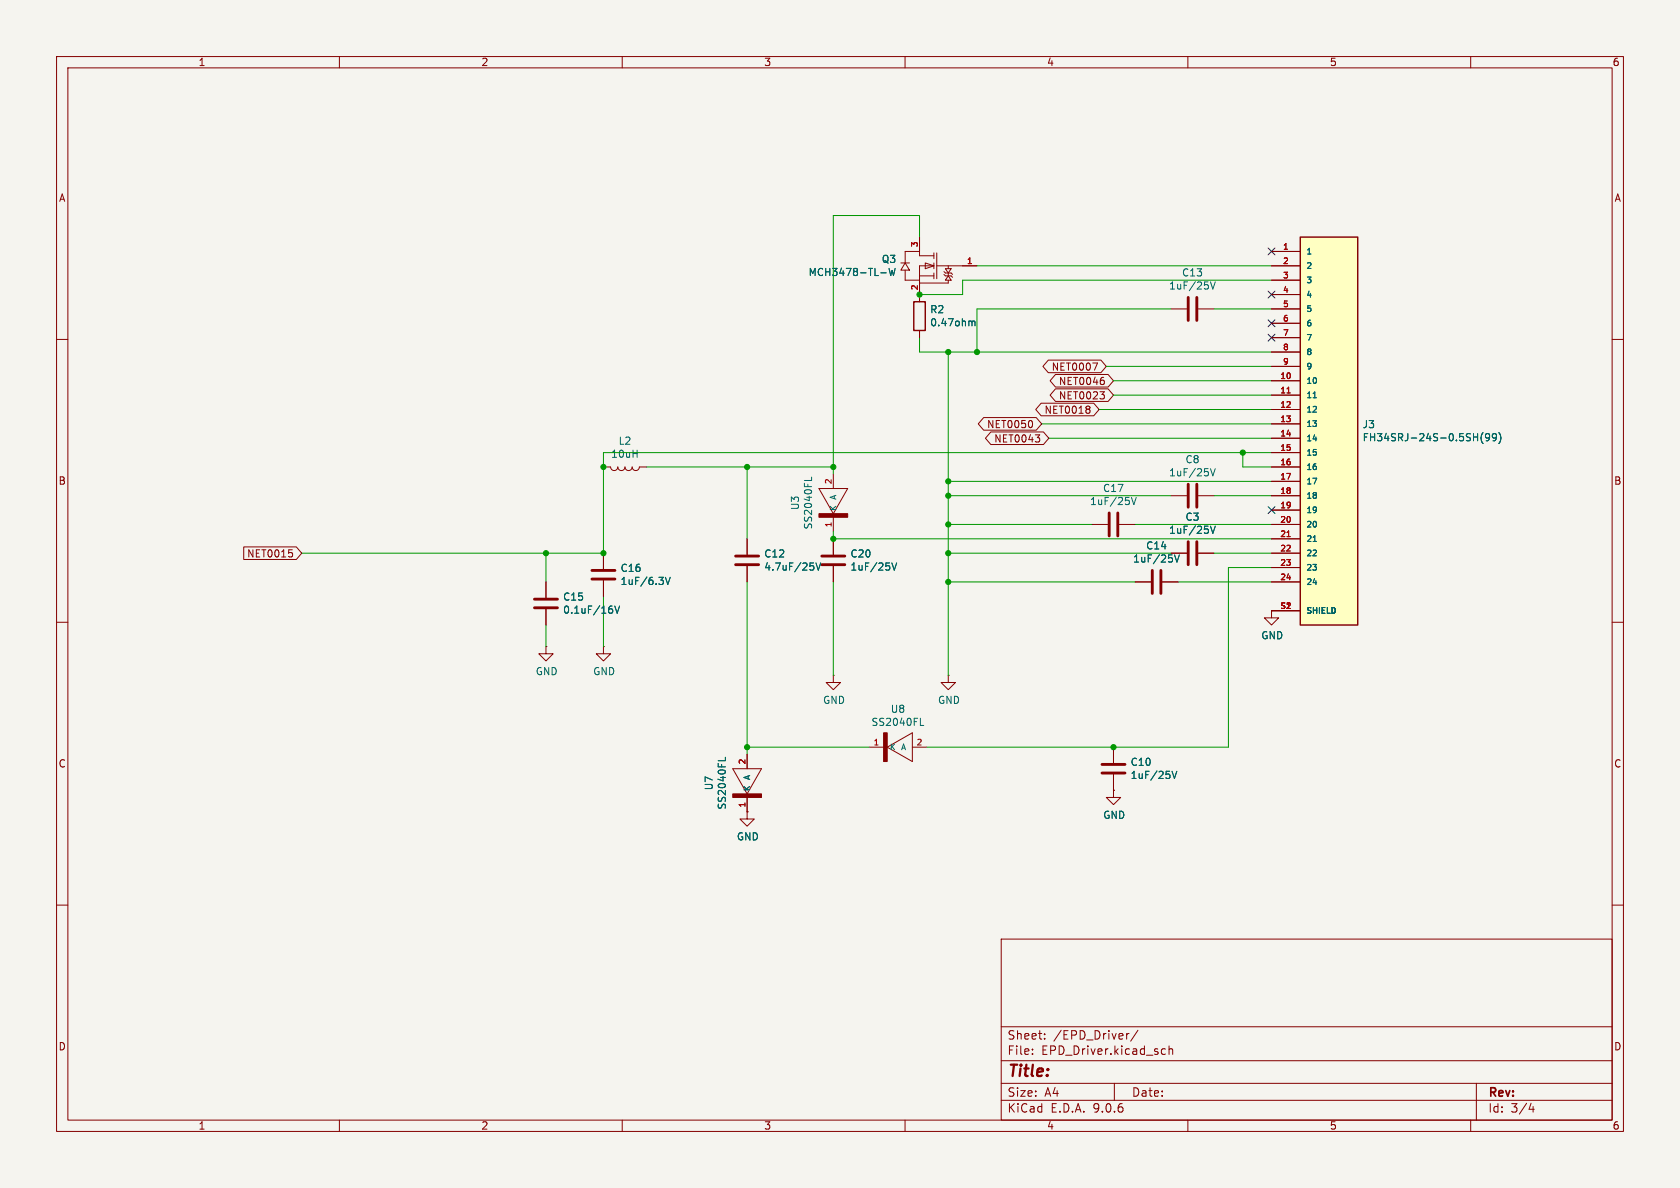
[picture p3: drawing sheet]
(kicad_sch
 (version 20250114)
 (generator "eeschema")
 (generator_version "9.0")
 (paper "A4")
 (lib_symbols
  (symbol "Device:C"
   (pin_numbers (hide yes))
   (pin_names
    (offset 0.254)) (exclude_from_sim no) (in_bom yes) (on_board yes)
   (property "Reference" "C" (at 0.635 2.54 0) (effects (font (size 1.27 1.27)) (justify left)))
   (property "Value" "C" (at 0.635 -2.54 0) (effects (font (size 1.27 1.27)) (justify left)))
   (property "Footprint" "" (at 0.9652 -3.81 0) (effects (font (size 1.27 1.27)) (hide yes)))
   (property "Datasheet" "~" (at 0 0 0) (effects (font (size 1.27 1.27)) (hide yes)))
   (property "Description" "Unpolarized capacitor" (at 0 0 0) (effects (font (size 1.27 1.27)) (hide yes)))
   (symbol "C_0_1"
    (polyline (pts (xy -2.032 0.762) (xy 2.032 0.762)) (stroke (width 0.508) (type default)) (fill (type none)))
    (polyline (pts (xy -2.032 -0.762) (xy 2.032 -0.762)) (stroke (width 0.508) (type default)) (fill (type none))))
   (symbol "C_1_1"
    (pin passive line (at 0 3.81 270) (length 2.794) (name "~" (effects (font (size 1.27 1.27)))) (number "1" (effects (font (size 1.27 1.27)))))
    (pin passive line (at 0 -3.81 90) (length 2.794) (name "~" (effects (font (size 1.27 1.27)))) (number "2" (effects (font (size 1.27 1.27))))))
   (embedded_fonts no))
  (symbol "Device:L"
   (pin_numbers (hide yes))
   (pin_names
    (offset 1.016) (hide yes)) (exclude_from_sim no) (in_bom yes) (on_board yes)
   (property "Reference" "L" (at -1.27 0 90) (effects (font (size 1.27 1.27))))
   (property "Value" "L" (at 1.905 0 90) (effects (font (size 1.27 1.27))))
   (property "Footprint" "" (at 0 0 0) (effects (font (size 1.27 1.27)) (hide yes)))
   (property "Datasheet" "~" (at 0 0 0) (effects (font (size 1.27 1.27)) (hide yes)))
   (property "Description" "Inductor" (at 0 0 0) (effects (font (size 1.27 1.27)) (hide yes)))
   (symbol "L_0_1"
    (arc (start 0 2.54) (mid 0.6323 1.905) (end 0 1.27) (stroke (width 0) (type default)) (fill (type none)))
    (arc (start 0 1.27) (mid 0.6323 0.635) (end 0 0) (stroke (width 0) (type default)) (fill (type none)))
    (arc (start 0 0) (mid 0.6323 -0.635) (end 0 -1.27) (stroke (width 0) (type default)) (fill (type none)))
    (arc (start 0 -1.27) (mid 0.6323 -1.905) (end 0 -2.54) (stroke (width 0) (type default)) (fill (type none))))
   (symbol "L_1_1"
    (pin passive line (at 0 3.81 270) (length 1.27) (name "1" (effects (font (size 1.27 1.27)))) (number "1" (effects (font (size 1.27 1.27)))))
    (pin passive line (at 0 -3.81 90) (length 1.27) (name "2" (effects (font (size 1.27 1.27)))) (number "2" (effects (font (size 1.27 1.27))))))
   (embedded_fonts no))
  (symbol "Device:R"
   (pin_numbers (hide yes))
   (pin_names
    (offset 0)) (exclude_from_sim no) (in_bom yes) (on_board yes)
   (property "Reference" "R" (at 2.032 0 90) (effects (font (size 1.27 1.27))))
   (property "Value" "R" (at 0 0 90) (effects (font (size 1.27 1.27))))
   (property "Footprint" "" (at -1.778 0 90) (effects (font (size 1.27 1.27)) (hide yes)))
   (property "Datasheet" "~" (at 0 0 0) (effects (font (size 1.27 1.27)) (hide yes)))
   (property "Description" "Resistor" (at 0 0 0) (effects (font (size 1.27 1.27)) (hide yes)))
   (symbol "R_0_1"
    (rectangle (start -1.016 -2.54) (end 1.016 2.54) (stroke (width 0.254) (type default)) (fill (type none))))
   (symbol "R_1_1"
    (pin passive line (at 0 3.81 270) (length 1.27) (name "~" (effects (font (size 1.27 1.27)))) (number "1" (effects (font (size 1.27 1.27)))))
    (pin passive line (at 0 -3.81 90) (length 1.27) (name "~" (effects (font (size 1.27 1.27)))) (number "2" (effects (font (size 1.27 1.27))))))
   (embedded_fonts no))
  (symbol "FH34SRJ-24S:FH34SRJ-24S-0.5SH(99)"
   (pin_names
    (offset 1.016)) (exclude_from_sim no) (in_bom yes) (on_board yes)
   (property "Reference" "J" (at -5.08 33.528 0) (effects (font (size 1.27 1.27)) (justify left bottom)))
   (property "Value" "FH34SRJ-24S_FH34SRJ-24S-0.5SH(99)" (at -5.08 -38.1 0) (effects (font (size 1.27 1.27)) (justify left bottom)))
   (property "Footprint" "FH34SRJ-24S:HRS_FH34SRJ-24S-0.5SH(99)" (at 0 0 0) (effects (font (size 1.27 1.27)) (justify left bottom)))
   (property "Datasheet" "" (at 0 0 0) (effects (font (size 1.27 1.27)) (justify left bottom) (hide yes)))
   (property "Description" "" (at 0 0 0) (effects (font (size 1.27 1.27)) (hide yes)))
   (property "MAXIMUM_PACKAGE_HEIGHT" "1.75mm" (at 0 0 0) (effects (font (size 1.27 1.27)) (justify left bottom) (hide yes)))
   (property "MANUFACTURER" "HIROSE ELECTRIC" (at 0 0 0) (effects (font (size 1.27 1.27)) (justify left bottom) (hide yes)))
   (property "PARTREV" "NA" (at 0 0 0) (effects (font (size 1.27 1.27)) (justify left bottom) (hide yes)))
   (property "STANDARD" "Manufacturer Recommendations" (at 0 0 0) (effects (font (size 1.27 1.27)) (justify left bottom) (hide yes)))
   (symbol "FH34SRJ-24S-0.5SH(99)_0_0"
    (rectangle (start -5.08 -35.56) (end 5.08 33.02) (stroke (width 0.254) (type solid)) (fill (type background)))
    (pin passive line (at -10.16 30.48 0) (length 5.08) (name "1" (effects (font (size 1.016 1.016)))) (number "1" (effects (font (size 1.016 1.016)))))
    (pin passive line (at -10.16 27.94 0) (length 5.08) (name "2" (effects (font (size 1.016 1.016)))) (number "2" (effects (font (size 1.016 1.016)))))
    (pin passive line (at -10.16 25.4 0) (length 5.08) (name "3" (effects (font (size 1.016 1.016)))) (number "3" (effects (font (size 1.016 1.016)))))
    (pin passive line (at -10.16 22.86 0) (length 5.08) (name "4" (effects (font (size 1.016 1.016)))) (number "4" (effects (font (size 1.016 1.016)))))
    (pin passive line (at -10.16 20.32 0) (length 5.08) (name "5" (effects (font (size 1.016 1.016)))) (number "5" (effects (font (size 1.016 1.016)))))
    (pin passive line (at -10.16 17.78 0) (length 5.08) (name "6" (effects (font (size 1.016 1.016)))) (number "6" (effects (font (size 1.016 1.016)))))
    (pin passive line (at -10.16 15.24 0) (length 5.08) (name "7" (effects (font (size 1.016 1.016)))) (number "7" (effects (font (size 1.016 1.016)))))
    (pin passive line (at -10.16 12.7 0) (length 5.08) (name "8" (effects (font (size 1.016 1.016)))) (number "8" (effects (font (size 1.016 1.016)))))
    (pin passive line (at -10.16 10.16 0) (length 5.08) (name "9" (effects (font (size 1.016 1.016)))) (number "9" (effects (font (size 1.016 1.016)))))
    (pin passive line (at -10.16 7.62 0) (length 5.08) (name "10" (effects (font (size 1.016 1.016)))) (number "10" (effects (font (size 1.016 1.016)))))
    (pin passive line (at -10.16 5.08 0) (length 5.08) (name "11" (effects (font (size 1.016 1.016)))) (number "11" (effects (font (size 1.016 1.016)))))
    (pin passive line (at -10.16 2.54 0) (length 5.08) (name "12" (effects (font (size 1.016 1.016)))) (number "12" (effects (font (size 1.016 1.016)))))
    (pin passive line (at -10.16 0 0) (length 5.08) (name "13" (effects (font (size 1.016 1.016)))) (number "13" (effects (font (size 1.016 1.016)))))
    (pin passive line (at -10.16 -2.54 0) (length 5.08) (name "14" (effects (font (size 1.016 1.016)))) (number "14" (effects (font (size 1.016 1.016)))))
    (pin passive line (at -10.16 -5.08 0) (length 5.08) (name "15" (effects (font (size 1.016 1.016)))) (number "15" (effects (font (size 1.016 1.016)))))
    (pin passive line (at -10.16 -7.62 0) (length 5.08) (name "16" (effects (font (size 1.016 1.016)))) (number "16" (effects (font (size 1.016 1.016)))))
    (pin passive line (at -10.16 -10.16 0) (length 5.08) (name "17" (effects (font (size 1.016 1.016)))) (number "17" (effects (font (size 1.016 1.016)))))
    (pin passive line (at -10.16 -12.7 0) (length 5.08) (name "18" (effects (font (size 1.016 1.016)))) (number "18" (effects (font (size 1.016 1.016)))))
    (pin passive line (at -10.16 -15.24 0) (length 5.08) (name "19" (effects (font (size 1.016 1.016)))) (number "19" (effects (font (size 1.016 1.016)))))
    (pin passive line (at -10.16 -17.78 0) (length 5.08) (name "20" (effects (font (size 1.016 1.016)))) (number "20" (effects (font (size 1.016 1.016)))))
    (pin passive line (at -10.16 -20.32 0) (length 5.08) (name "21" (effects (font (size 1.016 1.016)))) (number "21" (effects (font (size 1.016 1.016)))))
    (pin passive line (at -10.16 -22.86 0) (length 5.08) (name "22" (effects (font (size 1.016 1.016)))) (number "22" (effects (font (size 1.016 1.016)))))
    (pin passive line (at -10.16 -25.4 0) (length 5.08) (name "23" (effects (font (size 1.016 1.016)))) (number "23" (effects (font (size 1.016 1.016)))))
    (pin passive line (at -10.16 -27.94 0) (length 5.08) (name "24" (effects (font (size 1.016 1.016)))) (number "24" (effects (font (size 1.016 1.016)))))
    (pin passive line (at -10.16 -33.02 0) (length 5.08) (name "SHIELD" (effects (font (size 1.016 1.016)))) (number "S1" (effects (font (size 1.016 1.016)))))
    (pin passive line (at -10.16 -33.02 0) (length 5.08) (name "SHIELD" (effects (font (size 1.016 1.016)))) (number "S2" (effects (font (size 1.016 1.016))))))
   (embedded_fonts no))
  (symbol "MCH3478-TL-W:MCH3478-TL-H"
   (pin_names
    (offset 1.016)) (exclude_from_sim no) (in_bom yes) (on_board yes)
   (property "Reference" "Q" (at 0 7.62 0) (effects (font (size 1.27 1.27)) (justify left)))
   (property "Value" "MCH3478-TL-W_MCH3478-TL-H" (at 0 10.16 0) (effects (font (size 1.27 1.27)) (justify left)))
   (property "Footprint" "On_Semiconductor-MCH3478-TL-H-*" (at 0 12.7 0) (effects (font (size 1.27 1.27)) (justify left) (hide yes)))
   (property "Datasheet" "http://www.onsemi.cn/pub_link/Collateral/ENAA1353-D.PDF" (at 0 15.24 0) (effects (font (size 1.27 1.27)) (justify left) (hide yes)))
   (property "Description" "" (at 0 0 0) (effects (font (size 1.27 1.27)) (hide yes)))
   (property "Channel Polarity" "N Channel" (at 0 17.78 0) (effects (font (size 1.27 1.27)) (justify left) (hide yes)))
   (property "Ciss Typ pF" "130" (at 0 20.32 0) (effects (font (size 1.27 1.27)) (justify left) (hide yes)))
   (property "Component Link 1 Description" "Manufacturer URL" (at 0 22.86 0) (effects (font (size 1.27 1.27)) (justify left) (hide yes)))
   (property "Component Link 1 URL" "http://www.onsemi.com/" (at 0 25.4 0) (effects (font (size 1.27 1.27)) (justify left) (hide yes)))
   (property "Component Link 3 Description" "Package Specification" (at 0 27.94 0) (effects (font (size 1.27 1.27)) (justify left) (hide yes)))
   (property "Component Link 3 URL" "http://www.onsemi.com/pub_link/Collateral/EN7354-D.PDF" (at 0 30.48 0) (effects (font (size 1.27 1.27)) (justify left) (hide yes)))
   (property "Configuration" "Single" (at 0 33.02 0) (effects (font (size 1.27 1.27)) (justify left) (hide yes)))
   (property "Coss Typ pF" "21" (at 0 35.56 0) (effects (font (size 1.27 1.27)) (justify left) (hide yes)))
   (property "Crss Typ pF" "14" (at 0 38.1 0) (effects (font (size 1.27 1.27)) (justify left) (hide yes)))
   (property "Mounting Technology" "Surface Mount" (at 0 40.64 0) (effects (font (size 1.27 1.27)) (justify left) (hide yes)))
   (property "Package Description" "3-Pin Small Outline Transistor, Body 2 x 1.6 mm, Pitch 0.65 mm" (at 0 43.18 0) (effects (font (size 1.27 1.27)) (justify left) (hide yes)))
   (property "Package Type" "SC-70FL / MCPH-3" (at 0 45.72 0) (effects (font (size 1.27 1.27)) (justify left) (hide yes)))
   (property "Packing" "Tape and Reel" (at 0 48.26 0) (effects (font (size 1.27 1.27)) (justify left) (hide yes)))
   (property "VBRDSS Min V" "30" (at 0 50.8 0) (effects (font (size 1.27 1.27)) (justify left) (hide yes)))
   (property "VGS Max V" "12" (at 0 53.34 0) (effects (font (size 1.27 1.27)) (justify left) (hide yes)))
   (property "VGSth Max V" "1.3" (at 0 55.88 0) (effects (font (size 1.27 1.27)) (justify left) (hide yes)))
   (property "category" "Trans" (at 0 58.42 0) (effects (font (size 1.27 1.27)) (justify left) (hide yes)))
   (property "ciiva ids" "837008" (at 0 60.96 0) (effects (font (size 1.27 1.27)) (justify left) (hide yes)))
   (property "library id" "1afd2ccbcc2ba532" (at 0 63.5 0) (effects (font (size 1.27 1.27)) (justify left) (hide yes)))
   (property "manufacturer" "On Semiconductor" (at 0 66.04 0) (effects (font (size 1.27 1.27)) (justify left) (hide yes)))
   (property "package" "MCPH-3" (at 0 68.58 0) (effects (font (size 1.27 1.27)) (justify left) (hide yes)))
   (property "release date" "1407149804" (at 0 71.12 0) (effects (font (size 1.27 1.27)) (justify left) (hide yes)))
   (property "rohs" "No" (at 0 73.66 0) (effects (font (size 1.27 1.27)) (justify left) (hide yes)))
   (property "vault revision" "4F433114-B412-42D1-93FA-4D10C81BF666" (at 0 76.2 0) (effects (font (size 1.27 1.27)) (justify left) (hide yes)))
   (property "imported" "yes" (at 0 78.74 0) (effects (font (size 1.27 1.27)) (justify left) (hide yes)))
   (property "ki_locked" "" (at 0 0 0) (effects (font (size 1.27 1.27))))
   (symbol "MCH3478-TL-H_1_1"
    (polyline (pts (xy 2.54 0) (xy 7.112 0)) (stroke (width 0) (type solid)) (fill (type none)))
    (polyline (pts (xy 4.572 -0.508) (xy 5.08 -1.27) (xy 5.588 -0.508) (xy 4.572 -0.508)) (stroke (width 0) (type solid)) (fill (type none)))
    (polyline (pts (xy 4.572 -1.27) (xy 4.318 -1.524)) (stroke (width 0) (type solid)) (fill (type none)))
    (polyline (pts (xy 4.572 -1.27) (xy 5.588 -1.27)) (stroke (width 0) (type solid)) (fill (type none)))
    (polyline (pts (xy 4.572 -1.778) (xy 4.318 -2.032)) (stroke (width 0) (type solid)) (fill (type none)))
    (polyline (pts (xy 4.572 -1.778) (xy 5.588 -1.778)) (stroke (width 0) (type solid)) (fill (type none)))
    (polyline (pts (xy 4.572 -2.54) (xy 5.588 -2.54) (xy 5.08 -1.778) (xy 4.572 -2.54)) (stroke (width 0) (type solid)) (fill (type none)))
    (polyline (pts (xy 5.08 -0.508) (xy 5.08 0)) (stroke (width 0) (type solid)) (fill (type none)))
    (polyline (pts (xy 5.08 -1.778) (xy 5.08 -1.27)) (stroke (width 0) (type solid)) (fill (type none)))
    (polyline (pts (xy 5.08 -3.048) (xy 5.08 -2.54)) (stroke (width 0) (type solid)) (fill (type none)))
    (polyline (pts (xy 5.08 -3.048) (xy 10.16 -3.048)) (stroke (width 0) (type solid)) (fill (type none)))
    (polyline (pts (xy 5.588 -1.27) (xy 5.842 -1.016)) (stroke (width 0) (type solid)) (fill (type none)))
    (polyline (pts (xy 5.588 -1.778) (xy 5.842 -1.524)) (stroke (width 0) (type solid)) (fill (type none)))
    (polyline (pts (xy 7.112 2.286) (xy 7.112 -2.286)) (stroke (width 0) (type solid)) (fill (type none)))
    (polyline (pts (xy 7.62 2.286) (xy 7.62 1.27)) (stroke (width 0) (type solid)) (fill (type none)))
    (polyline (pts (xy 7.62 -0.508) (xy 7.62 0.508)) (stroke (width 0) (type solid)) (fill (type none)))
    (polyline (pts (xy 7.62 -2.286) (xy 7.62 -1.27)) (stroke (width 0) (type solid)) (fill (type none)))
    (polyline (pts (xy 9.144 -0.508) (xy 9.144 0.508) (xy 7.62 0) (xy 9.144 -0.508)) (stroke (width 0) (type solid)) (fill (type none)))
    (polyline (pts (xy 10.16 2.54) (xy 12.7 2.54)) (stroke (width 0) (type solid)) (fill (type none)))
    (polyline (pts (xy 10.16 1.778) (xy 7.62 1.778)) (stroke (width 0) (type solid)) (fill (type none)))
    (polyline (pts (xy 10.16 1.778) (xy 10.16 2.54)) (stroke (width 0) (type solid)) (fill (type none)))
    (polyline (pts (xy 10.16 0) (xy 7.62 0)) (stroke (width 0) (type solid)) (fill (type none)))
    (polyline (pts (xy 10.16 0) (xy 10.16 -2.54)) (stroke (width 0) (type solid)) (fill (type none)))
    (polyline (pts (xy 10.16 -1.778) (xy 7.62 -1.778)) (stroke (width 0) (type solid)) (fill (type none)))
    (polyline (pts (xy 10.16 -2.54) (xy 12.7 -2.54)) (stroke (width 0) (type solid)) (fill (type none)))
    (polyline (pts (xy 11.938 0.508) (xy 13.462 0.508)) (stroke (width 0) (type solid)) (fill (type none)))
    (polyline (pts (xy 11.938 -0.762) (xy 13.462 -0.762) (xy 12.7 0.508) (xy 11.938 -0.762)) (stroke (width 0) (type solid)) (fill (type none)))
    (polyline (pts (xy 12.7 2.54) (xy 12.7 0.508)) (stroke (width 0) (type solid)) (fill (type none)))
    (polyline (pts (xy 12.7 -2.54) (xy 12.7 -0.762)) (stroke (width 0) (type solid)) (fill (type none)))
    (pin passive line (at 0 0 0) (length 2.54) (name "G" (effects (font (size 0 0)))) (number "1" (effects (font (size 1.016 1.016)))))
    (pin passive line (at 10.16 5.08 270) (length 2.54) (name "D" (effects (font (size 0 0)))) (number "3" (effects (font (size 1.016 1.016)))))
    (pin passive line (at 10.16 -5.08 90) (length 2.54) (name "S" (effects (font (size 0 0)))) (number "2" (effects (font (size 1.016 1.016))))))
   (embedded_fonts no))
  (symbol "SS2040FL:SS2040FL"
   (pin_names
    (offset 1.016)) (exclude_from_sim no) (in_bom yes) (on_board yes)
   (property "Reference" "U" (at 5.08 5.08 0) (effects (font (size 1.27 1.27)) (justify left bottom)))
   (property "Value" "SS2040FL_SS2040FL" (at -2.54 -5.08 0) (effects (font (size 1.27 1.27)) (justify left bottom)))
   (property "Footprint" "SOD-123FL" (at 0 0 0) (effects (font (size 1.27 1.27)) (justify left bottom) (hide yes)))
   (property "Datasheet" "" (at 0 0 0) (effects (font (size 1.27 1.27)) (justify left bottom) (hide yes)))
   (property "Description" "" (at 0 0 0) (effects (font (size 1.27 1.27)) (hide yes)))
   (property "ki_locked" "" (at 0 0 0) (effects (font (size 1.27 1.27))))
   (symbol "SS2040FL_0_0"
    (rectangle (start -2.54 -2.54) (end -1.905 2.54) (stroke (width 0) (type solid)) (fill (type outline)))
    (polyline (pts (xy -1.905 0) (xy 2.54 2.54)) (stroke (width 0.1524) (type solid)) (fill (type none)))
    (polyline (pts (xy 2.54 2.54) (xy 2.54 -2.54)) (stroke (width 0.1524) (type solid)) (fill (type none)))
    (polyline (pts (xy 2.54 -2.54) (xy -1.905 0)) (stroke (width 0.1524) (type solid)) (fill (type none)))
    (pin passive line (at -5.08 0 0) (length 2.54) (name "K" (effects (font (size 1.016 1.016)))) (number "1" (effects (font (size 1.016 1.016)))))
    (pin passive line (at 5.08 0 180) (length 2.54) (name "A" (effects (font (size 1.016 1.016)))) (number "2" (effects (font (size 1.016 1.016))))))
   (embedded_fonts no))
  (symbol "power:GND"
   (power)
   (pin_numbers (hide yes))
   (pin_names
    (offset 0) (hide yes)) (exclude_from_sim no) (in_bom yes) (on_board yes)
   (property "Reference" "#PWR" (at 0 -6.35 0) (effects (font (size 1.27 1.27)) (hide yes)))
   (property "Value" "GND" (at 0 -3.81 0) (effects (font (size 1.27 1.27))))
   (property "Footprint" "" (at 0 0 0) (effects (font (size 1.27 1.27)) (hide yes)))
   (property "Datasheet" "" (at 0 0 0) (effects (font (size 1.27 1.27)) (hide yes)))
   (property "Description" "Power symbol creates a global label with name \"GND\" , ground" (at 0 0 0) (effects (font (size 1.27 1.27)) (hide yes)))
   (symbol "GND_0_1"
    (polyline (pts (xy 0 0) (xy 0 -1.27) (xy 1.27 -1.27) (xy 0 -2.54) (xy -1.27 -1.27) (xy 0 -1.27)) (stroke (width 0) (type default)) (fill (type none))))
   (symbol "GND_1_1"
    (pin power_in line (at 0 0 270) (length 0) (name "~" (effects (font (size 1.27 1.27)))) (number "1" (effects (font (size 1.27 1.27))))))
   (embedded_fonts no)))
 (junction
  (at 167.64 92.71)
  (diameter 0)
  (color 0 0 0 0))
 (junction
  (at 132.08 132.08)
  (diameter 0)
  (color 0 0 0 0))
 (junction
  (at 147.32 82.55)
  (diameter 0)
  (color 0 0 0 0))
 (junction
  (at 132.08 82.55)
  (diameter 0)
  (color 0 0 0 0))
 (junction
  (at 196.85 132.08)
  (diameter 0)
  (color 0 0 0 0))
 (junction
  (at 167.64 102.87)
  (diameter 0)
  (color 0 0 0 0))
 (junction
  (at 167.64 85.09)
  (diameter 0)
  (color 0 0 0 0))
 (junction
  (at 162.56 52.07)
  (diameter 0)
  (color 0 0 0 0))
 (junction
  (at 106.68 82.55)
  (diameter 0)
  (color 0 0 0 0))
 (junction
  (at 167.64 87.63)
  (diameter 0)
  (color 0 0 0 0))
 (junction
  (at 167.64 62.23)
  (diameter 0)
  (color 0 0 0 0))
 (junction
  (at 106.68 97.79)
  (diameter 0)
  (color 0 0 0 0))
 (junction
  (at 172.72 62.23)
  (diameter 0)
  (color 0 0 0 0))
 (junction
  (at 96.52 97.79)
  (diameter 0)
  (color 0 0 0 0))
 (junction
  (at 219.71 80.01)
  (diameter 0)
  (color 0 0 0 0))
 (junction
  (at 147.32 95.25)
  (diameter 0)
  (color 0 0 0 0))
 (junction
  (at 167.64 97.79)
  (diameter 0)
  (color 0 0 0 0))
 (no_connect
  (at 224.79 59.69))
 (no_connect
  (at 224.79 44.45))
 (no_connect
  (at 224.79 52.07))
 (no_connect
  (at 224.79 90.17))
 (no_connect
  (at 224.79 57.15))
 (wire
  (pts (xy 200.66 102.87) (xy 167.64 102.87))
  (stroke (width 0) (type default)))
 (wire
  (pts (xy 147.32 82.55) (xy 147.32 38.1))
  (stroke (width 0) (type default)))
 (wire
  (pts (xy 208.28 102.87) (xy 224.79 102.87))
  (stroke (width 0) (type default)))
 (wire
  (pts (xy 214.63 54.61) (xy 224.79 54.61))
  (stroke (width 0) (type default)))
 (wire
  (pts (xy 132.08 82.55) (xy 147.32 82.55))
  (stroke (width 0) (type default)))
 (wire
  (pts (xy 200.66 92.71) (xy 224.79 92.71))
  (stroke (width 0) (type default)))
 (wire
  (pts (xy 96.52 97.79) (xy 53.34 97.79))
  (stroke (width 0) (type default)))
 (wire
  (pts (xy 167.64 62.23) (xy 172.72 62.23))
  (stroke (width 0) (type default)))
 (wire
  (pts (xy 147.32 38.1) (xy 162.56 38.1))
  (stroke (width 0) (type default)))
 (wire
  (pts (xy 185.42 77.47) (xy 224.79 77.47))
  (stroke (width 0) (type default)))
 (wire
  (pts (xy 162.56 52.07) (xy 170.18 52.07))
  (stroke (width 0) (type default)))
 (wire
  (pts (xy 96.52 97.79) (xy 106.68 97.79))
  (stroke (width 0) (type default)))
 (wire
  (pts (xy 132.08 102.87) (xy 132.08 132.08))
  (stroke (width 0) (type default)))
 (wire
  (pts (xy 193.04 92.71) (xy 167.64 92.71))
  (stroke (width 0) (type default)))
 (wire
  (pts (xy 219.71 80.01) (xy 106.68 80.01))
  (stroke (width 0) (type default)))
 (wire
  (pts (xy 147.32 93.98) (xy 147.32 95.25))
  (stroke (width 0) (type default)))
 (wire
  (pts (xy 184.15 74.93) (xy 224.79 74.93))
  (stroke (width 0) (type default)))
 (wire
  (pts (xy 147.32 95.25) (xy 224.79 95.25))
  (stroke (width 0) (type default)))
 (wire
  (pts (xy 196.85 132.08) (xy 163.83 132.08))
  (stroke (width 0) (type default)))
 (wire
  (pts (xy 224.79 82.55) (xy 219.71 82.55))
  (stroke (width 0) (type default)))
 (wire
  (pts (xy 147.32 83.82) (xy 147.32 82.55))
  (stroke (width 0) (type default)))
 (wire
  (pts (xy 162.56 59.69) (xy 162.56 62.23))
  (stroke (width 0) (type default)))
 (wire
  (pts (xy 167.64 85.09) (xy 167.64 87.63))
  (stroke (width 0) (type default)))
 (wire
  (pts (xy 167.64 87.63) (xy 207.01 87.63))
  (stroke (width 0) (type default)))
 (wire
  (pts (xy 214.63 87.63) (xy 224.79 87.63))
  (stroke (width 0) (type default)))
 (wire
  (pts (xy 96.52 97.79) (xy 96.52 102.87))
  (stroke (width 0) (type default)))
 (wire
  (pts (xy 172.72 46.99) (xy 224.79 46.99))
  (stroke (width 0) (type default)))
 (wire
  (pts (xy 172.72 54.61) (xy 172.72 62.23))
  (stroke (width 0) (type default)))
 (wire
  (pts (xy 167.64 85.09) (xy 224.79 85.09))
  (stroke (width 0) (type default)))
 (wire
  (pts (xy 167.64 62.23) (xy 167.64 85.09))
  (stroke (width 0) (type default)))
 (wire
  (pts (xy 153.67 132.08) (xy 132.08 132.08))
  (stroke (width 0) (type default)))
 (wire
  (pts (xy 219.71 82.55) (xy 219.71 80.01))
  (stroke (width 0) (type default)))
 (wire
  (pts (xy 162.56 62.23) (xy 167.64 62.23))
  (stroke (width 0) (type default)))
 (wire
  (pts (xy 106.68 80.01) (xy 106.68 82.55))
  (stroke (width 0) (type default)))
 (wire
  (pts (xy 162.56 38.1) (xy 162.56 41.91))
  (stroke (width 0) (type default)))
 (wire
  (pts (xy 217.17 132.08) (xy 196.85 132.08))
  (stroke (width 0) (type default)))
 (wire
  (pts (xy 170.18 49.53) (xy 224.79 49.53))
  (stroke (width 0) (type default)))
 (wire
  (pts (xy 170.18 52.07) (xy 170.18 49.53))
  (stroke (width 0) (type default)))
 (wire
  (pts (xy 167.64 102.87) (xy 167.64 97.79))
  (stroke (width 0) (type default)))
 (wire
  (pts (xy 167.64 102.87) (xy 167.64 119.38))
  (stroke (width 0) (type default)))
 (wire
  (pts (xy 224.79 100.33) (xy 217.17 100.33))
  (stroke (width 0) (type default)))
 (wire
  (pts (xy 214.63 97.79) (xy 224.79 97.79))
  (stroke (width 0) (type default)))
 (wire
  (pts (xy 106.68 105.41) (xy 106.68 114.3))
  (stroke (width 0) (type default)))
 (wire
  (pts (xy 195.58 64.77) (xy 224.79 64.77))
  (stroke (width 0) (type default)))
 (wire
  (pts (xy 147.32 102.87) (xy 147.32 119.38))
  (stroke (width 0) (type default)))
 (wire
  (pts (xy 217.17 100.33) (xy 217.17 132.08))
  (stroke (width 0) (type default)))
 (wire
  (pts (xy 207.01 54.61) (xy 172.72 54.61))
  (stroke (width 0) (type default)))
 (wire
  (pts (xy 196.85 69.85) (xy 224.79 69.85))
  (stroke (width 0) (type default)))
 (wire
  (pts (xy 196.85 67.31) (xy 224.79 67.31))
  (stroke (width 0) (type default)))
 (wire
  (pts (xy 224.79 80.01) (xy 219.71 80.01))
  (stroke (width 0) (type default)))
 (wire
  (pts (xy 207.01 97.79) (xy 167.64 97.79))
  (stroke (width 0) (type default)))
 (wire
  (pts (xy 132.08 132.08) (xy 132.08 133.35))
  (stroke (width 0) (type default)))
 (wire
  (pts (xy 194.31 72.39) (xy 224.79 72.39))
  (stroke (width 0) (type default)))
 (wire
  (pts (xy 114.3 82.55) (xy 132.08 82.55))
  (stroke (width 0) (type default)))
 (wire
  (pts (xy 167.64 92.71) (xy 167.64 97.79))
  (stroke (width 0) (type default)))
 (wire
  (pts (xy 167.64 87.63) (xy 167.64 92.71))
  (stroke (width 0) (type default)))
 (wire
  (pts (xy 96.52 110.49) (xy 96.52 114.3))
  (stroke (width 0) (type default)))
 (wire
  (pts (xy 132.08 95.25) (xy 132.08 82.55))
  (stroke (width 0) (type default)))
 (wire
  (pts (xy 106.68 82.55) (xy 106.68 97.79))
  (stroke (width 0) (type default)))
 (wire
  (pts (xy 172.72 62.23) (xy 224.79 62.23))
  (stroke (width 0) (type default)))
 (global_label "NET0018"
  (shape bidirectional)
  (at 194.31 72.39 180)
  (effects (font (size 1.27 1.27)) (justify right))
  (property "Intersheetrefs" "${INTERSHEET_REFS}" (at 194.31 72.39 0) (effects (font (size 1.27 1.27)) (hide yes))))
 (global_label "NET0015"
  (shape input)
  (at 53.34 97.79 180)
  (effects (font (size 1.27 1.27)) (justify right))
  (property "Intersheetrefs" "${INTERSHEET_REFS}" (at 53.34 97.79 0) (effects (font (size 1.27 1.27)) (hide yes))))
 (global_label "NET0023"
  (shape bidirectional)
  (at 196.85 69.85 180)
  (effects (font (size 1.27 1.27)) (justify right))
  (property "Intersheetrefs" "${INTERSHEET_REFS}" (at 196.85 69.85 0) (effects (font (size 1.27 1.27)) (hide yes))))
 (global_label "NET0007"
  (shape bidirectional)
  (at 195.58 64.77 180)
  (effects (font (size 1.27 1.27)) (justify right))
  (property "Intersheetrefs" "${INTERSHEET_REFS}" (at 195.58 64.77 0) (effects (font (size 1.27 1.27)) (hide yes))))
 (global_label "NET0046"
  (shape bidirectional)
  (at 196.85 67.31 180)
  (effects (font (size 1.27 1.27)) (justify right))
  (property "Intersheetrefs" "${INTERSHEET_REFS}" (at 196.85 67.31 0) (effects (font (size 1.27 1.27)) (hide yes))))
 (global_label "NET0043"
  (shape bidirectional)
  (at 185.42 77.47 180)
  (effects (font (size 1.27 1.27)) (justify right))
  (property "Intersheetrefs" "${INTERSHEET_REFS}" (at 185.42 77.47 0) (effects (font (size 1.27 1.27)) (hide yes))))
 (global_label "NET0050"
  (shape bidirectional)
  (at 184.15 74.93 180)
  (effects (font (size 1.27 1.27)) (justify right))
  (property "Intersheetrefs" "${INTERSHEET_REFS}" (at 184.15 74.93 0) (effects (font (size 1.27 1.27)) (hide yes))))
 (symbol
  (lib_id "FH34SRJ-24S:FH34SRJ-24S-0.5SH(99)")
  (at 234.95 74.93 0)
  (unit 1)
  (exclude_from_sim no)
  (in_bom yes)
  (on_board yes)
  (dnp no)
  (property "Reference" "J3" (at 240.792 75.0316 0) (effects (font (size 1.27 1.27)) (justify left)))
  (property "Value" "FH34SRJ-24S-0.5SH(99)" (at 240.792 77.343 0) (effects (font (size 1.27 1.27)) (justify left)))
  (property "Footprint" "FH34SRJ-24S:HRS_FH34SRJ-24S-0.5SH(99)" (at 240.792 78.5114 0) (effects (font (size 1.27 1.27)) (justify left) (hide yes)))
  (property "Datasheet" "" (at 234.95 74.93 0) (effects (font (size 1.27 1.27)) (justify left bottom) (hide yes)))
  (property "Description" "" (at 234.95 74.93 0) (effects (font (size 1.27 1.27))))
  (property "MAXIMUM_PACKAGE_HEIGHT" "1.75mm" (at 234.95 74.93 0) (effects (font (size 1.27 1.27)) (justify left bottom) (hide yes)))
  (property "MANUFACTURER" "HIROSE ELECTRIC" (at 234.95 74.93 0) (effects (font (size 1.27 1.27)) (justify left bottom) (hide yes)))
  (property "PARTREV" "NA" (at 234.95 74.93 0) (effects (font (size 1.27 1.27)) (justify left bottom) (hide yes)))
  (property "STANDARD" "Manufacturer Recommendations" (at 234.95 74.93 0) (effects (font (size 1.27 1.27)) (justify left bottom) (hide yes)))
  (pin "8")
  (pin "9")
  (pin "10")
  (pin "11")
  (pin "12")
  (pin "13")
  (pin "14")
  (pin "15")
  (pin "16")
  (pin "17")
  (pin "18")
  (pin "19")
  (pin "20")
  (pin "21")
  (pin "22")
  (pin "23")
  (pin "24")
  (pin "S1")
  (pin "S2")
  (pin "1")
  (pin "2")
  (pin "3")
  (pin "4")
  (pin "5")
  (pin "6")
  (pin "7"))
 (symbol
  (lib_id "MCH3478-TL-W:MCH3478-TL-H")
  (at 172.72 46.99 0)
  (mirror y)
  (unit 1)
  (exclude_from_sim no)
  (in_bom yes)
  (on_board yes)
  (dnp no)
  (property "Reference" "Q3" (at 158.5468 45.8216 0) (effects (font (size 1.27 1.27)) (justify left)))
  (property "Value" "MCH3478-TL-W" (at 158.5468 48.133 0) (effects (font (size 1.27 1.27)) (justify left)))
  (property "Footprint" "MCH3478-TL-W:On_Semiconductor-MCH3478-TL-H-Manufacturer_Recommended" (at 172.72 34.29 0) (effects (font (size 1.27 1.27)) (justify left) (hide yes)))
  (property "Datasheet" "http://www.onsemi.cn/pub_link/Collateral/ENAA1353-D.PDF" (at 172.72 31.75 0) (effects (font (size 1.27 1.27)) (justify left) (hide yes)))
  (property "Description" "" (at 172.72 46.99 0) (effects (font (size 1.27 1.27))))
  (property "Channel Polarity" "N Channel" (at 172.72 29.21 0) (effects (font (size 1.27 1.27)) (justify left) (hide yes)))
  (property "Ciss Typ pF" "130" (at 172.72 26.67 0) (effects (font (size 1.27 1.27)) (justify left) (hide yes)))
  (property "Component Link 1 Description" "Manufacturer URL" (at 172.72 24.13 0) (effects (font (size 1.27 1.27)) (justify left) (hide yes)))
  (property "Component Link 1 URL" "http://www.onsemi.com/" (at 172.72 21.59 0) (effects (font (size 1.27 1.27)) (justify left) (hide yes)))
  (property "Component Link 3 Description" "Package Specification" (at 172.72 19.05 0) (effects (font (size 1.27 1.27)) (justify left) (hide yes)))
  (property "Component Link 3 URL" "http://www.onsemi.com/pub_link/Collateral/EN7354-D.PDF" (at 172.72 16.51 0) (effects (font (size 1.27 1.27)) (justify left) (hide yes)))
  (property "Configuration" "Single" (at 172.72 13.97 0) (effects (font (size 1.27 1.27)) (justify left) (hide yes)))
  (property "Coss Typ pF" "21" (at 172.72 11.43 0) (effects (font (size 1.27 1.27)) (justify left) (hide yes)))
  (property "Crss Typ pF" "14" (at 172.72 8.89 0) (effects (font (size 1.27 1.27)) (justify left) (hide yes)))
  (property "Mounting Technology" "Surface Mount" (at 172.72 6.35 0) (effects (font (size 1.27 1.27)) (justify left) (hide yes)))
  (property "Package Description" "3-Pin Small Outline Transistor, Body 2 x 1.6 mm, Pitch 0.65 mm" (at 172.72 3.81 0) (effects (font (size 1.27 1.27)) (justify left) (hide yes)))
  (property "Package Type" "SC-70FL / MCPH-3" (at 172.72 1.27 0) (effects (font (size 1.27 1.27)) (justify left) (hide yes)))
  (property "Packing" "Tape and Reel" (at 172.72 -1.27 0) (effects (font (size 1.27 1.27)) (justify left) (hide yes)))
  (property "VBRDSS Min V" "30" (at 172.72 -3.81 0) (effects (font (size 1.27 1.27)) (justify left) (hide yes)))
  (property "VGS Max V" "12" (at 172.72 -6.35 0) (effects (font (size 1.27 1.27)) (justify left) (hide yes)))
  (property "VGSth Max V" "1.3" (at 172.72 -8.89 0) (effects (font (size 1.27 1.27)) (justify left) (hide yes)))
  (property "category" "Trans" (at 172.72 -11.43 0) (effects (font (size 1.27 1.27)) (justify left) (hide yes)))
  (property "ciiva ids" "837008" (at 172.72 -13.97 0) (effects (font (size 1.27 1.27)) (justify left) (hide yes)))
  (property "library id" "1afd2ccbcc2ba532" (at 172.72 -16.51 0) (effects (font (size 1.27 1.27)) (justify left) (hide yes)))
  (property "manufacturer" "On Semiconductor" (at 172.72 -19.05 0) (effects (font (size 1.27 1.27)) (justify left) (hide yes)))
  (property "package" "MCPH-3" (at 172.72 -21.59 0) (effects (font (size 1.27 1.27)) (justify left) (hide yes)))
  (property "release date" "1407149804" (at 172.72 -24.13 0) (effects (font (size 1.27 1.27)) (justify left) (hide yes)))
  (property "rohs" "No" (at 172.72 -26.67 0) (effects (font (size 1.27 1.27)) (justify left) (hide yes)))
  (property "vault revision" "4F433114-B412-42D1-93FA-4D10C81BF666" (at 172.72 -29.21 0) (effects (font (size 1.27 1.27)) (justify left) (hide yes)))
  (property "imported" "yes" (at 172.72 -31.75 0) (effects (font (size 1.27 1.27)) (justify left) (hide yes)))
  (pin "1")
  (pin "3")
  (pin "2"))
 (symbol
  (lib_id "Device:R")
  (at 162.56 55.88 0)
  (unit 1)
  (exclude_from_sim no)
  (in_bom yes)
  (on_board yes)
  (dnp no)
  (property "Reference" "R2" (at 164.338 54.7116 0) (effects (font (size 1.27 1.27)) (justify left)))
  (property "Value" "0.47ohm" (at 164.338 57.023 0) (effects (font (size 1.27 1.27)) (justify left)))
  (property "Footprint" "Resistor_SMD:R_0805_2012Metric_Pad1.20x1.40mm_HandSolder" (at 164.338 58.1914 0) (effects (font (size 1.27 1.27)) (justify left) (hide yes)))
  (property "Datasheet" "~" (at 162.56 55.88 0) (effects (font (size 1.27 1.27)) (hide yes)))
  (property "Description" "" (at 162.56 55.88 0) (effects (font (size 1.27 1.27))))
  (pin "1")
  (pin "2"))
 (symbol
  (lib_id "Device:C")
  (at 210.82 54.61 270)
  (unit 1)
  (exclude_from_sim no)
  (in_bom yes)
  (on_board yes)
  (dnp no)
  (property "Reference" "C13" (at 210.82 48.2092 90) (effects (font (size 1.27 1.27))))
  (property "Value" "1uF/25V" (at 210.82 50.5206 90) (effects (font (size 1.27 1.27))))
  (property "Footprint" "Capacitor_SMD:C_0805_2012Metric_Pad1.18x1.45mm_HandSolder" (at 207.01 55.5752 0) (effects (font (size 1.27 1.27)) (hide yes)))
  (property "Datasheet" "~" (at 210.82 54.61 0) (effects (font (size 1.27 1.27)) (hide yes)))
  (property "Description" "" (at 210.82 54.61 0) (effects (font (size 1.27 1.27))))
  (pin "1")
  (pin "2"))
 (symbol
  (lib_id "Device:C")
  (at 210.82 87.63 270)
  (unit 1)
  (exclude_from_sim no)
  (in_bom yes)
  (on_board yes)
  (dnp no)
  (property "Reference" "C8" (at 210.82 81.2292 90) (effects (font (size 1.27 1.27))))
  (property "Value" "1uF/25V" (at 210.82 83.5406 90) (effects (font (size 1.27 1.27))))
  (property "Footprint" "Capacitor_SMD:C_0805_2012Metric_Pad1.18x1.45mm_HandSolder" (at 207.01 88.5952 0) (effects (font (size 1.27 1.27)) (hide yes)))
  (property "Datasheet" "~" (at 210.82 87.63 0) (effects (font (size 1.27 1.27)) (hide yes)))
  (property "Description" "" (at 210.82 87.63 0) (effects (font (size 1.27 1.27))))
  (pin "1")
  (pin "2"))
 (symbol
  (lib_id "Device:C")
  (at 196.85 92.71 270)
  (unit 1)
  (exclude_from_sim no)
  (in_bom yes)
  (on_board yes)
  (dnp no)
  (property "Reference" "C17" (at 196.85 86.3092 90) (effects (font (size 1.27 1.27))))
  (property "Value" "1uF/25V" (at 196.85 88.6206 90) (effects (font (size 1.27 1.27))))
  (property "Footprint" "Capacitor_SMD:C_0805_2012Metric_Pad1.18x1.45mm_HandSolder" (at 193.04 93.6752 0) (effects (font (size 1.27 1.27)) (hide yes)))
  (property "Datasheet" "~" (at 196.85 92.71 0) (effects (font (size 1.27 1.27)) (hide yes)))
  (property "Description" "" (at 196.85 92.71 0) (effects (font (size 1.27 1.27))))
  (pin "2")
  (pin "1"))
 (symbol
  (lib_id "Device:C")
  (at 210.82 97.79 270)
  (unit 1)
  (exclude_from_sim no)
  (in_bom yes)
  (on_board yes)
  (dnp no)
  (property "Reference" "C3" (at 210.82 91.3892 90) (effects (font (size 1.27 1.27))))
  (property "Value" "1uF/25V" (at 210.82 93.7006 90) (effects (font (size 1.27 1.27))))
  (property "Footprint" "Capacitor_SMD:C_0805_2012Metric_Pad1.18x1.45mm_HandSolder" (at 207.01 98.7552 0) (effects (font (size 1.27 1.27)) (hide yes)))
  (property "Datasheet" "~" (at 210.82 97.79 0) (effects (font (size 1.27 1.27)) (hide yes)))
  (property "Description" "" (at 210.82 97.79 0) (effects (font (size 1.27 1.27))))
  (pin "1")
  (pin "2"))
 (symbol
  (lib_id "Device:C")
  (at 204.47 102.87 270)
  (unit 1)
  (exclude_from_sim no)
  (in_bom yes)
  (on_board yes)
  (dnp no)
  (property "Reference" "C14" (at 204.47 96.4692 90) (effects (font (size 1.27 1.27))))
  (property "Value" "1uF/25V" (at 204.47 98.7806 90) (effects (font (size 1.27 1.27))))
  (property "Footprint" "Capacitor_SMD:C_0805_2012Metric_Pad1.18x1.45mm_HandSolder" (at 200.66 103.8352 0) (effects (font (size 1.27 1.27)) (hide yes)))
  (property "Datasheet" "~" (at 204.47 102.87 0) (effects (font (size 1.27 1.27)) (hide yes)))
  (property "Description" "" (at 204.47 102.87 0) (effects (font (size 1.27 1.27))))
  (pin "1")
  (pin "2"))
 (symbol
  (lib_id "power:GND")
  (at 167.64 119.38 0)
  (unit 1)
  (exclude_from_sim no)
  (in_bom yes)
  (on_board yes)
  (dnp no)
  (property "Reference" "#PWR05" (at 167.64 125.73 0) (effects (font (size 1.27 1.27)) (hide yes)))
  (property "Value" "GND" (at 167.767 123.7742 0) (effects (font (size 1.27 1.27))))
  (property "Footprint" "" (at 167.64 119.38 0) (effects (font (size 1.27 1.27)) (hide yes)))
  (property "Datasheet" "" (at 167.64 119.38 0) (effects (font (size 1.27 1.27)) (hide yes)))
  (property "Description" "" (at 167.64 119.38 0) (effects (font (size 1.27 1.27))))
  (pin "1"))
 (symbol
  (lib_id "SS2040FL:SS2040FL")
  (at 147.32 88.9 90)
  (unit 1)
  (exclude_from_sim no)
  (in_bom yes)
  (on_board yes)
  (dnp no)
  (property "Reference" "U3" (at 140.589 88.9 0) (effects (font (size 1.27 1.27))))
  (property "Value" "SS2040FL" (at 142.9004 88.9 0) (effects (font (size 1.27 1.27))))
  (property "Footprint" "SOD-123FL" (at 147.32 88.9 0) (effects (font (size 1.27 1.27)) (justify left bottom) (hide yes)))
  (property "Datasheet" "" (at 147.32 88.9 0) (effects (font (size 1.27 1.27)) (justify left bottom) (hide yes)))
  (property "Description" "" (at 147.32 88.9 0) (effects (font (size 1.27 1.27))))
  (pin "1")
  (pin "2"))
 (symbol
  (lib_id "Device:L")
  (at 110.49 82.55 270)
  (unit 1)
  (exclude_from_sim no)
  (in_bom yes)
  (on_board yes)
  (dnp no)
  (property "Reference" "L2" (at 110.49 77.9526 90) (effects (font (size 1.27 1.27))))
  (property "Value" "10uH" (at 110.49 80.264 90) (effects (font (size 1.27 1.27))))
  (property "Footprint" "Inductor_SMD:IND_LQH44PN100MJ0L" (at 110.49 82.55 0) (effects (font (size 1.27 1.27)) (hide yes)))
  (property "Datasheet" "~" (at 110.49 82.55 0) (effects (font (size 1.27 1.27)) (hide yes)))
  (property "Description" "" (at 110.49 82.55 0) (effects (font (size 1.27 1.27))))
  (pin "1")
  (pin "2"))
 (symbol
  (lib_id "Device:C")
  (at 147.32 99.06 180)
  (unit 1)
  (exclude_from_sim no)
  (in_bom yes)
  (on_board yes)
  (dnp no)
  (property "Reference" "C20" (at 150.241 97.8916 0) (effects (font (size 1.27 1.27)) (justify right)))
  (property "Value" "1uF/25V" (at 150.241 100.203 0) (effects (font (size 1.27 1.27)) (justify right)))
  (property "Footprint" "Capacitor_SMD:C_0805_2012Metric_Pad1.18x1.45mm_HandSolder" (at 146.3548 95.25 0) (effects (font (size 1.27 1.27)) (hide yes)))
  (property "Datasheet" "~" (at 147.32 99.06 0) (effects (font (size 1.27 1.27)) (hide yes)))
  (property "Description" "" (at 147.32 99.06 0) (effects (font (size 1.27 1.27))))
  (pin "1")
  (pin "2"))
 (symbol
  (lib_id "power:GND")
  (at 147.32 119.38 0)
  (unit 1)
  (exclude_from_sim no)
  (in_bom yes)
  (on_board yes)
  (dnp no)
  (property "Reference" "#PWR04" (at 147.32 125.73 0) (effects (font (size 1.27 1.27)) (hide yes)))
  (property "Value" "GND" (at 147.447 123.7742 0) (effects (font (size 1.27 1.27))))
  (property "Footprint" "" (at 147.32 119.38 0) (effects (font (size 1.27 1.27)) (hide yes)))
  (property "Datasheet" "" (at 147.32 119.38 0) (effects (font (size 1.27 1.27)) (hide yes)))
  (property "Description" "" (at 147.32 119.38 0) (effects (font (size 1.27 1.27))))
  (pin "1"))
 (symbol
  (lib_id "Device:C")
  (at 132.08 99.06 180)
  (unit 1)
  (exclude_from_sim no)
  (in_bom yes)
  (on_board yes)
  (dnp no)
  (property "Reference" "C12" (at 135.001 97.8916 0) (effects (font (size 1.27 1.27)) (justify right)))
  (property "Value" "4.7uF/25V" (at 135.001 100.203 0) (effects (font (size 1.27 1.27)) (justify right)))
  (property "Footprint" "Capacitor_SMD:C_0805_2012Metric_Pad1.18x1.45mm_HandSolder" (at 131.1148 95.25 0) (effects (font (size 1.27 1.27)) (hide yes)))
  (property "Datasheet" "~" (at 132.08 99.06 0) (effects (font (size 1.27 1.27)) (hide yes)))
  (property "Description" "" (at 132.08 99.06 0) (effects (font (size 1.27 1.27))))
  (pin "1")
  (pin "2"))
 (symbol
  (lib_id "SS2040FL:SS2040FL")
  (at 132.08 138.43 90)
  (unit 1)
  (exclude_from_sim no)
  (in_bom yes)
  (on_board yes)
  (dnp no)
  (property "Reference" "U7" (at 125.349 138.43 0) (effects (font (size 1.27 1.27))))
  (property "Value" "SS2040FL" (at 127.6604 138.43 0) (effects (font (size 1.27 1.27))))
  (property "Footprint" "SOD-123FL" (at 132.08 138.43 0) (effects (font (size 1.27 1.27)) (justify left bottom) (hide yes)))
  (property "Datasheet" "" (at 132.08 138.43 0) (effects (font (size 1.27 1.27)) (justify left bottom) (hide yes)))
  (property "Description" "" (at 132.08 138.43 0) (effects (font (size 1.27 1.27))))
  (pin "2")
  (pin "1"))
 (symbol
  (lib_id "SS2040FL:SS2040FL")
  (at 158.75 132.08 0)
  (unit 1)
  (exclude_from_sim no)
  (in_bom yes)
  (on_board yes)
  (dnp no)
  (property "Reference" "U8" (at 158.75 125.349 0) (effects (font (size 1.27 1.27))))
  (property "Value" "SS2040FL" (at 158.75 127.6604 0) (effects (font (size 1.27 1.27))))
  (property "Footprint" "SOD-123FL" (at 158.75 132.08 0) (effects (font (size 1.27 1.27)) (justify left bottom) (hide yes)))
  (property "Datasheet" "" (at 158.75 132.08 0) (effects (font (size 1.27 1.27)) (justify left bottom) (hide yes)))
  (property "Description" "" (at 158.75 132.08 0) (effects (font (size 1.27 1.27))))
  (pin "1")
  (pin "2"))
 (symbol
  (lib_id "power:GND")
  (at 132.08 143.51 0)
  (unit 1)
  (exclude_from_sim no)
  (in_bom yes)
  (on_board yes)
  (dnp no)
  (property "Reference" "#PWR03" (at 132.08 149.86 0) (effects (font (size 1.27 1.27)) (hide yes)))
  (property "Value" "GND" (at 132.207 147.9042 0) (effects (font (size 1.27 1.27))))
  (property "Footprint" "" (at 132.08 143.51 0) (effects (font (size 1.27 1.27)) (hide yes)))
  (property "Datasheet" "" (at 132.08 143.51 0) (effects (font (size 1.27 1.27)) (hide yes)))
  (property "Description" "" (at 132.08 143.51 0) (effects (font (size 1.27 1.27))))
  (pin "1"))
 (symbol
  (lib_id "Device:C")
  (at 196.85 135.89 180)
  (unit 1)
  (exclude_from_sim no)
  (in_bom yes)
  (on_board yes)
  (dnp no)
  (property "Reference" "C10" (at 199.771 134.7216 0) (effects (font (size 1.27 1.27)) (justify right)))
  (property "Value" "1uF/25V" (at 199.771 137.033 0) (effects (font (size 1.27 1.27)) (justify right)))
  (property "Footprint" "Capacitor_SMD:C_0805_2012Metric_Pad1.18x1.45mm_HandSolder" (at 195.8848 132.08 0) (effects (font (size 1.27 1.27)) (hide yes)))
  (property "Datasheet" "~" (at 196.85 135.89 0) (effects (font (size 1.27 1.27)) (hide yes)))
  (property "Description" "" (at 196.85 135.89 0) (effects (font (size 1.27 1.27))))
  (pin "1")
  (pin "2"))
 (symbol
  (lib_id "power:GND")
  (at 196.85 139.7 0)
  (unit 1)
  (exclude_from_sim no)
  (in_bom yes)
  (on_board yes)
  (dnp no)
  (property "Reference" "#PWR06" (at 196.85 146.05 0) (effects (font (size 1.27 1.27)) (hide yes)))
  (property "Value" "GND" (at 196.977 144.0942 0) (effects (font (size 1.27 1.27))))
  (property "Footprint" "" (at 196.85 139.7 0) (effects (font (size 1.27 1.27)) (hide yes)))
  (property "Datasheet" "" (at 196.85 139.7 0) (effects (font (size 1.27 1.27)) (hide yes)))
  (property "Description" "" (at 196.85 139.7 0) (effects (font (size 1.27 1.27))))
  (pin "1"))
 (symbol
  (lib_id "Device:C")
  (at 106.68 101.6 180)
  (unit 1)
  (exclude_from_sim no)
  (in_bom yes)
  (on_board yes)
  (dnp no)
  (property "Reference" "C16" (at 109.601 100.4316 0) (effects (font (size 1.27 1.27)) (justify right)))
  (property "Value" "1uF/6.3V" (at 109.601 102.743 0) (effects (font (size 1.27 1.27)) (justify right)))
  (property "Footprint" "Capacitor_SMD:C_0805_2012Metric_Pad1.18x1.45mm_HandSolder" (at 105.7148 97.79 0) (effects (font (size 1.27 1.27)) (hide yes)))
  (property "Datasheet" "~" (at 106.68 101.6 0) (effects (font (size 1.27 1.27)) (hide yes)))
  (property "Description" "" (at 106.68 101.6 0) (effects (font (size 1.27 1.27))))
  (pin "1")
  (pin "2"))
 (symbol
  (lib_id "power:GND")
  (at 106.68 114.3 0)
  (unit 1)
  (exclude_from_sim no)
  (in_bom yes)
  (on_board yes)
  (dnp no)
  (property "Reference" "#PWR02" (at 106.68 120.65 0) (effects (font (size 1.27 1.27)) (hide yes)))
  (property "Value" "GND" (at 106.807 118.6942 0) (effects (font (size 1.27 1.27))))
  (property "Footprint" "" (at 106.68 114.3 0) (effects (font (size 1.27 1.27)) (hide yes)))
  (property "Datasheet" "" (at 106.68 114.3 0) (effects (font (size 1.27 1.27)) (hide yes)))
  (property "Description" "" (at 106.68 114.3 0) (effects (font (size 1.27 1.27))))
  (pin "1"))
 (symbol
  (lib_id "Device:C")
  (at 96.52 106.68 180)
  (unit 1)
  (exclude_from_sim no)
  (in_bom yes)
  (on_board yes)
  (dnp no)
  (property "Reference" "C15" (at 99.441 105.5116 0) (effects (font (size 1.27 1.27)) (justify right)))
  (property "Value" "0.1uF/16V" (at 99.441 107.823 0) (effects (font (size 1.27 1.27)) (justify right)))
  (property "Footprint" "Capacitor_SMD:C_0805_2012Metric_Pad1.18x1.45mm_HandSolder" (at 95.5548 102.87 0) (effects (font (size 1.27 1.27)) (hide yes)))
  (property "Datasheet" "~" (at 96.52 106.68 0) (effects (font (size 1.27 1.27)) (hide yes)))
  (property "Description" "" (at 96.52 106.68 0) (effects (font (size 1.27 1.27))))
  (pin "1")
  (pin "2"))
 (symbol
  (lib_id "power:GND")
  (at 96.52 114.3 0)
  (unit 1)
  (exclude_from_sim no)
  (in_bom yes)
  (on_board yes)
  (dnp no)
  (property "Reference" "#PWR01" (at 96.52 120.65 0) (effects (font (size 1.27 1.27)) (hide yes)))
  (property "Value" "GND" (at 96.647 118.6942 0) (effects (font (size 1.27 1.27))))
  (property "Footprint" "" (at 96.52 114.3 0) (effects (font (size 1.27 1.27)) (hide yes)))
  (property "Datasheet" "" (at 96.52 114.3 0) (effects (font (size 1.27 1.27)) (hide yes)))
  (property "Description" "" (at 96.52 114.3 0) (effects (font (size 1.27 1.27))))
  (pin "1"))
 (symbol
  (lib_id "power:GND")
  (at 224.79 107.95 0)
  (unit 1)
  (exclude_from_sim no)
  (in_bom yes)
  (on_board yes)
  (dnp no)
  (property "Reference" "#PWR07" (at 224.79 114.3 0) (effects (font (size 1.27 1.27)) (hide yes)))
  (property "Value" "GND" (at 224.917 112.3442 0) (effects (font (size 1.27 1.27))))
  (property "Footprint" "" (at 224.79 107.95 0) (effects (font (size 1.27 1.27)) (hide yes)))
  (property "Datasheet" "" (at 224.79 107.95 0) (effects (font (size 1.27 1.27)) (hide yes)))
  (property "Description" "" (at 224.79 107.95 0) (effects (font (size 1.27 1.27))))
  (pin "1")))
